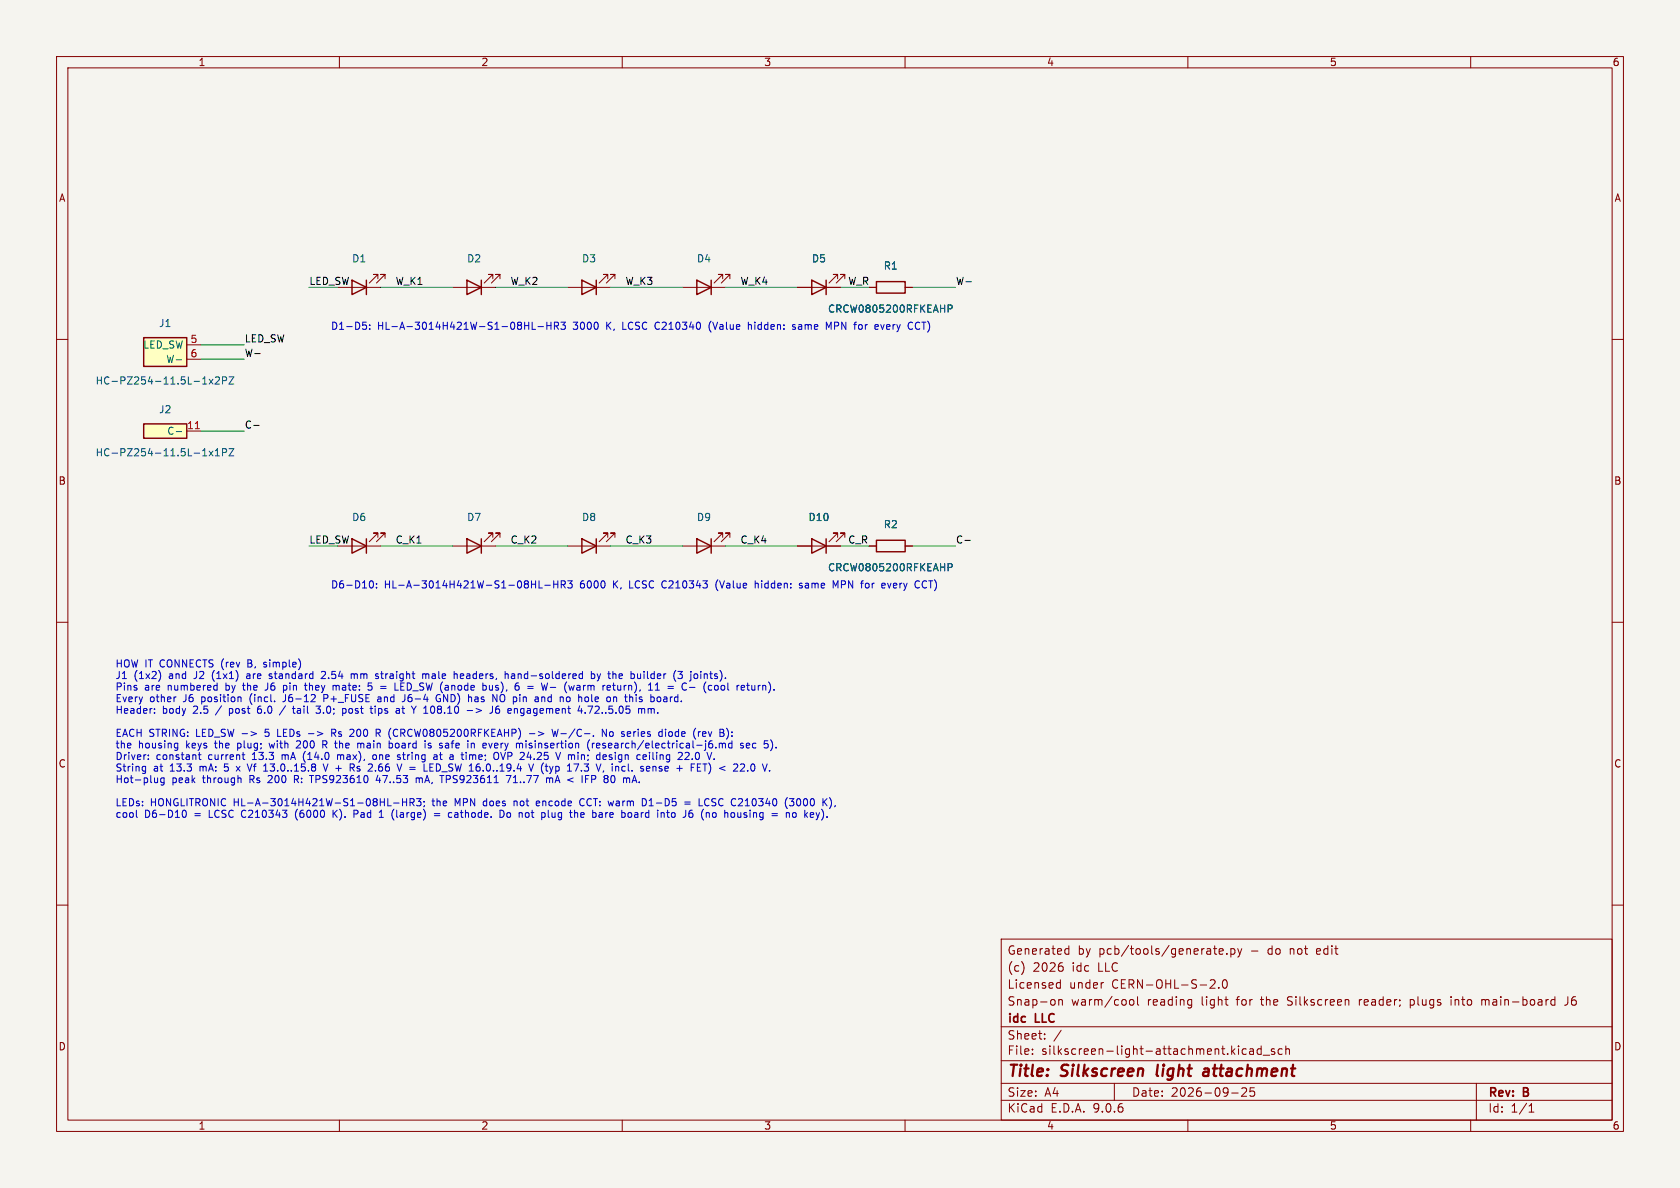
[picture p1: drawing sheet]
(kicad_sch
 (version 20250114)
 (generator "eeschema")
 (generator_version "9.0")
 (paper "A4")
 (title_block
  (title "Silkscreen light attachment")
  (date "2026-09-25")
  (rev "B")
  (company "idc LLC")
  (comment 1 "Snap-on warm/cool reading light for the Silkscreen reader; plugs into main-board J6")
  (comment 2 "Licensed under CERN-OHL-S-2.0")
  (comment 3 "(c) 2026 idc LLC")
  (comment 4 "Generated by pcb/tools/generate.py - do not edit"))
 (lib_symbols
  (symbol "silkscreen-light-attachment:LED_3014"
   (pin_numbers (hide yes))
   (pin_names
    (offset 1.016) (hide yes)) (exclude_from_sim no) (in_bom yes) (on_board yes)
   (property "Reference" "D" (at 0 2.54 0) (effects (font (size 1.27 1.27))))
   (property "Value" "LED" (at 0 -2.54 0) (effects (font (size 1.27 1.27))))
   (property "Footprint" "silkscreen-light-attachment:LED_3014_HONGLI_HL-A-3014H421W" (at 0 0 0) (effects (font (size 1.27 1.27)) (hide yes)))
   (property "Datasheet" "~" (at 0 0 0) (effects (font (size 1.27 1.27)) (hide yes)))
   (property "Description" "White LED, 3014 top view; pin 1 = K, pin 2 = A" (at 0 0 0) (effects (font (size 1.27 1.27)) (hide yes)))
   (property "Sim.Pins" "1=K 2=A" (at 0 0 0) (effects (font (size 1.27 1.27)) (hide yes)))
   (symbol "LED_3014_0_1"
    (polyline (pts (xy -3.048 -0.762) (xy -4.572 -2.286) (xy -3.81 -2.286) (xy -4.572 -2.286) (xy -4.572 -1.524)) (stroke (width 0) (type default)) (fill (type none)))
    (polyline (pts (xy -1.778 -0.762) (xy -3.302 -2.286) (xy -2.54 -2.286) (xy -3.302 -2.286) (xy -3.302 -1.524)) (stroke (width 0) (type default)) (fill (type none)))
    (polyline (pts (xy -1.27 0) (xy 1.27 0)) (stroke (width 0) (type default)) (fill (type none)))
    (polyline (pts (xy -1.27 -1.27) (xy -1.27 1.27)) (stroke (width 0.254) (type default)) (fill (type none)))
    (polyline (pts (xy 1.27 -1.27) (xy 1.27 1.27) (xy -1.27 0) (xy 1.27 -1.27)) (stroke (width 0.254) (type default)) (fill (type none))))
   (symbol "LED_3014_1_1"
    (pin passive line (at -3.81 0 0) (length 2.54) (name "K" (effects (font (size 1.27 1.27)))) (number "1" (effects (font (size 1.27 1.27)))))
    (pin passive line (at 3.81 0 180) (length 2.54) (name "A" (effects (font (size 1.27 1.27)))) (number "2" (effects (font (size 1.27 1.27))))))
   (embedded_fonts no))
  (symbol "silkscreen-light-attachment:R"
   (pin_numbers (hide yes))
   (pin_names
    (offset 0)) (exclude_from_sim no) (in_bom yes) (on_board yes)
   (property "Reference" "R" (at 2.032 0 90) (effects (font (size 1.27 1.27))))
   (property "Value" "R" (at 0 0 90) (effects (font (size 1.27 1.27))))
   (property "Footprint" "silkscreen-light-attachment:R_0805_2012Metric" (at -1.778 0 90) (effects (font (size 1.27 1.27)) (hide yes)))
   (property "Datasheet" "~" (at 0 0 0) (effects (font (size 1.27 1.27)) (hide yes)))
   (property "Description" "Resistor" (at 0 0 0) (effects (font (size 1.27 1.27)) (hide yes)))
   (symbol "R_0_1"
    (rectangle (start -1.016 -2.54) (end 1.016 2.54) (stroke (width 0.254) (type default)) (fill (type none))))
   (symbol "R_1_1"
    (pin passive line (at 0 3.81 270) (length 1.27) (name "~" (effects (font (size 1.27 1.27)))) (number "1" (effects (font (size 1.27 1.27)))))
    (pin passive line (at 0 -3.81 90) (length 1.27) (name "~" (effects (font (size 1.27 1.27)))) (number "2" (effects (font (size 1.27 1.27))))))
   (embedded_fonts no))
  (symbol "silkscreen-light-attachment:J6_PLUG_1x2"
   (pin_names
    (offset 0.508)) (exclude_from_sim no) (in_bom yes) (on_board yes)
   (property "Reference" "J" (at -1.27 3.81 0) (effects (font (size 1.27 1.27))))
   (property "Value" "J6_PLUG_1x2" (at -1.27 -6.35 0) (effects (font (size 1.27 1.27))))
   (property "Footprint" "silkscreen-light-attachment:J6_PLUG_1x2_P5_P6" (at 0 0 0) (effects (font (size 1.27 1.27)) (hide yes)))
   (property "Datasheet" "https://www.lcsc.com/datasheet/lcsc_datasheet_2407101107_Hong-Cheng-HC-PZ254-11-5L-1x2PZ_C27985187.pdf" (at 0 0 0) (effects (font (size 1.27 1.27)) (hide yes)))
   (property "Description" "1x2 2.54 mm male header into the main board J6; pins numbered by the J6 pin they mate (5 LED_SW, 6 W-)" (at 0 0 0) (effects (font (size 1.27 1.27)) (hide yes)))
   (symbol "J6_PLUG_1x2_0_1"
    (rectangle (start -5.08 1.27) (end 2.54 -3.81) (stroke (width 0.254) (type default)) (fill (type background))))
   (symbol "J6_PLUG_1x2_1_1"
    (pin passive line (at 5.08 0 180) (length 2.54) (name "LED_SW" (effects (font (size 1.27 1.27)))) (number "5" (effects (font (size 1.27 1.27)))))
    (pin passive line (at 5.08 -2.54 180) (length 2.54) (name "W-" (effects (font (size 1.27 1.27)))) (number "6" (effects (font (size 1.27 1.27))))))
   (embedded_fonts no))
  (symbol "silkscreen-light-attachment:J6_PLUG_1x1"
   (pin_names
    (offset 0.508)) (exclude_from_sim no) (in_bom yes) (on_board yes)
   (property "Reference" "J" (at -1.27 3.81 0) (effects (font (size 1.27 1.27))))
   (property "Value" "J6_PLUG_1x1" (at -1.27 -3.81 0) (effects (font (size 1.27 1.27))))
   (property "Footprint" "silkscreen-light-attachment:J6_PLUG_1x1_P11" (at 0 0 0) (effects (font (size 1.27 1.27)) (hide yes)))
   (property "Datasheet" "https://www.lcsc.com/datasheet/lcsc_datasheet_2407101107_Hong-Cheng-HC-PZ254-11-5L-1x1PZ_C27985186.pdf" (at 0 0 0) (effects (font (size 1.27 1.27)) (hide yes)))
   (property "Description" "1x1 2.54 mm male header into the main board J6; pins numbered by the J6 pin they mate (11 C-)" (at 0 0 0) (effects (font (size 1.27 1.27)) (hide yes)))
   (symbol "J6_PLUG_1x1_0_1"
    (rectangle (start -5.08 1.27) (end 2.54 -1.27) (stroke (width 0.254) (type default)) (fill (type background))))
   (symbol "J6_PLUG_1x1_1_1"
    (pin passive line (at 5.08 0 180) (length 2.54) (name "C-" (effects (font (size 1.27 1.27)))) (number "11" (effects (font (size 1.27 1.27))))))
   (embedded_fonts no)))
 (wire (pts (xy 35.56 60.96) (xy 43.18 60.96)) (stroke (width 0) (type default)))
 (label "LED_SW" (at 43.18 60.96 0) (fields_autoplaced yes) (effects (font (size 1.27 1.27)) (justify left bottom)))
 (wire (pts (xy 35.56 63.5) (xy 43.18 63.5)) (stroke (width 0) (type default)))
 (label "W-" (at 43.18 63.5 0) (fields_autoplaced yes) (effects (font (size 1.27 1.27)) (justify left bottom)))
 (wire (pts (xy 35.56 76.2) (xy 43.18 76.2)) (stroke (width 0) (type default)))
 (label "C-" (at 43.18 76.2 0) (fields_autoplaced yes) (effects (font (size 1.27 1.27)) (justify left bottom)))
 (wire (pts (xy 54.61 50.8) (xy 59.69 50.8)) (stroke (width 0) (type default)))
 (label "LED_SW" (at 54.61 50.8 0) (fields_autoplaced yes) (effects (font (size 1.27 1.27)) (justify left bottom)))
 (wire (pts (xy 67.31 50.8) (xy 80.01 50.8)) (stroke (width 0) (type default)))
 (label "W_K1" (at 69.85 50.8 0) (fields_autoplaced yes) (effects (font (size 1.27 1.27)) (justify left bottom)))
 (wire (pts (xy 87.63 50.8) (xy 100.33 50.8)) (stroke (width 0) (type default)))
 (label "W_K2" (at 90.17 50.8 0) (fields_autoplaced yes) (effects (font (size 1.27 1.27)) (justify left bottom)))
 (wire (pts (xy 107.95 50.8) (xy 120.65 50.8)) (stroke (width 0) (type default)))
 (label "W_K3" (at 110.49 50.8 0) (fields_autoplaced yes) (effects (font (size 1.27 1.27)) (justify left bottom)))
 (wire (pts (xy 128.27 50.8) (xy 140.97 50.8)) (stroke (width 0) (type default)))
 (label "W_K4" (at 130.81 50.8 0) (fields_autoplaced yes) (effects (font (size 1.27 1.27)) (justify left bottom)))
 (text "D1-D5: HL-A-3014H421W-S1-08HL-HR3 3000 K, LCSC C210340 (Value hidden: same MPN for every CCT)" (exclude_from_sim no) (at 58.42 57.15 0) (effects (font (size 1.27 1.27)) (justify left top)))
 (wire (pts (xy 148.59 50.8) (xy 153.67 50.8)) (stroke (width 0) (type default)))
 (label "W_R" (at 149.86 50.8 0) (fields_autoplaced yes) (effects (font (size 1.27 1.27)) (justify left bottom)))
 (wire (pts (xy 161.29 50.8) (xy 168.91 50.8)) (stroke (width 0) (type default)))
 (label "W-" (at 168.91 50.8 0) (fields_autoplaced yes) (effects (font (size 1.27 1.27)) (justify left bottom)))
 (wire (pts (xy 54.61 96.52) (xy 59.69 96.52)) (stroke (width 0) (type default)))
 (label "LED_SW" (at 54.61 96.52 0) (fields_autoplaced yes) (effects (font (size 1.27 1.27)) (justify left bottom)))
 (wire (pts (xy 67.31 96.52) (xy 80.01 96.52)) (stroke (width 0) (type default)))
 (label "C_K1" (at 69.85 96.52 0) (fields_autoplaced yes) (effects (font (size 1.27 1.27)) (justify left bottom)))
 (wire (pts (xy 87.63 96.52) (xy 100.33 96.52)) (stroke (width 0) (type default)))
 (label "C_K2" (at 90.17 96.52 0) (fields_autoplaced yes) (effects (font (size 1.27 1.27)) (justify left bottom)))
 (wire (pts (xy 107.95 96.52) (xy 120.65 96.52)) (stroke (width 0) (type default)))
 (label "C_K3" (at 110.49 96.52 0) (fields_autoplaced yes) (effects (font (size 1.27 1.27)) (justify left bottom)))
 (wire (pts (xy 128.27 96.52) (xy 140.97 96.52)) (stroke (width 0) (type default)))
 (label "C_K4" (at 130.81 96.52 0) (fields_autoplaced yes) (effects (font (size 1.27 1.27)) (justify left bottom)))
 (text "D6-D10: HL-A-3014H421W-S1-08HL-HR3 6000 K, LCSC C210343 (Value hidden: same MPN for every CCT)" (exclude_from_sim no) (at 58.42 102.87 0) (effects (font (size 1.27 1.27)) (justify left top)))
 (wire (pts (xy 148.59 96.52) (xy 153.67 96.52)) (stroke (width 0) (type default)))
 (label "C_R" (at 149.86 96.52 0) (fields_autoplaced yes) (effects (font (size 1.27 1.27)) (justify left bottom)))
 (wire (pts (xy 161.29 96.52) (xy 168.91 96.52)) (stroke (width 0) (type default)))
 (label "C-" (at 168.91 96.52 0) (fields_autoplaced yes) (effects (font (size 1.27 1.27)) (justify left bottom)))
 (text "HOW IT CONNECTS (rev B, simple)\nJ1 (1x2) and J2 (1x1) are standard 2.54 mm straight male headers, hand-soldered by the builder (3 joints).\nPins are numbered by the J6 pin they mate: 5 = LED_SW (anode bus), 6 = W- (warm return), 11 = C- (cool return).\nEvery other J6 position (incl. J6-12 P+_FUSE and J6-4 GND) has NO pin and no hole on this board.\nHeader: body 2.5 / post 6.0 / tail 3.0; post tips at Y 108.10 -> J6 engagement 4.72..5.05 mm.\n\nEACH STRING: LED_SW -> 5 LEDs -> Rs 200 R (CRCW0805200RFKEAHP) -> W-/C-. No series diode (rev B):\nthe housing keys the plug; with 200 R the main board is safe in every misinsertion (research/electrical-j6.md sec 5).\nDriver: constant current 13.3 mA (14.0 max), one string at a time; OVP 24.25 V min; design ceiling 22.0 V.\nString at 13.3 mA: 5 x Vf 13.0..15.8 V + Rs 2.66 V = LED_SW 16.0..19.4 V (typ 17.3 V, incl. sense + FET) < 22.0 V.\nHot-plug peak through Rs 200 R: TPS923610 47..53 mA, TPS923611 71..77 mA < IFP 80 mA.\n\nLEDs: HONGLITRONIC HL-A-3014H421W-S1-08HL-HR3; the MPN does not encode CCT: warm D1-D5 = LCSC C210340 (3000 K),\ncool D6-D10 = LCSC C210343 (6000 K). Pad 1 (large) = cathode. Do not plug the bare board into J6 (no housing = no key)." (exclude_from_sim no) (at 20.32 116.84 0) (effects (font (size 1.27 1.27)) (justify left top)))
 (symbol (lib_id "silkscreen-light-attachment:J6_PLUG_1x2") (at 30.48 60.96 0) (unit 1)
  (exclude_from_sim no) (in_bom yes) (on_board yes) (dnp no)
  (property "Reference" "J1" (at 29.21 57.15 0) (effects (font (size 1.27 1.27))))
  (property "Value" "HC-PZ254-11.5L-1x2PZ" (at 29.21 67.31 0) (effects (font (size 1.27 1.27))))
  (property "Footprint" "silkscreen-light-attachment:J6_PLUG_1x2_P5_P6" (at 30.48 60.96 0) (effects (font (size 1.27 1.27)) (hide yes)))
  (property "Datasheet" "https://www.lcsc.com/datasheet/lcsc_datasheet_2407101107_Hong-Cheng-HC-PZ254-11-5L-1x2PZ_C27985187.pdf" (at 30.48 60.96 0) (effects (font (size 1.27 1.27)) (hide yes)))
  (property "Description" "1x2 2.54 mm straight male pin header, body 2.5, mating post 6.0, tail 3.0, 0.64 sq; body on the LED side, soldered by the builder on the plain side; pins = J6 5/6" (at 30.48 60.96 0) (effects (font (size 1.27 1.27)) (hide yes)))
  (property "Manufacturer" "Hong Cheng" (at 30.48 60.96 0) (effects (font (size 1.27 1.27)) (hide yes)))
  (property "MPN" "HC-PZ254-11.5L-1x2PZ" (at 30.48 60.96 0) (effects (font (size 1.27 1.27)) (hide yes)))
  (property "DigiKey" "Harwin M20-9990246 (DigiKey product 3728226) - 6.1 mm post" (at 30.48 60.96 0) (effects (font (size 1.27 1.27)) (hide yes)))
  (property "LCSC" "C27985187" (at 30.48 60.96 0) (effects (font (size 1.27 1.27)) (hide yes)))
  (property "Assembly" "hand-solder (builder)" (at 30.48 60.96 0) (effects (font (size 1.27 1.27)) (hide yes)))
  (pin "5")
  (pin "6"))
 (symbol (lib_id "silkscreen-light-attachment:J6_PLUG_1x1") (at 30.48 76.2 0) (unit 1)
  (exclude_from_sim no) (in_bom yes) (on_board yes) (dnp no)
  (property "Reference" "J2" (at 29.21 72.39 0) (effects (font (size 1.27 1.27))))
  (property "Value" "HC-PZ254-11.5L-1x1PZ" (at 29.21 80.01 0) (effects (font (size 1.27 1.27))))
  (property "Footprint" "silkscreen-light-attachment:J6_PLUG_1x1_P11" (at 30.48 76.2 0) (effects (font (size 1.27 1.27)) (hide yes)))
  (property "Datasheet" "https://www.lcsc.com/datasheet/lcsc_datasheet_2407101107_Hong-Cheng-HC-PZ254-11-5L-1x1PZ_C27985186.pdf" (at 30.48 76.2 0) (effects (font (size 1.27 1.27)) (hide yes)))
  (property "Description" "1x1 2.54 mm straight male pin header, body 2.5, mating post 6.0, tail 3.0, 0.64 sq; body on the LED side, soldered by the builder on the plain side; pins = J6 11" (at 30.48 76.2 0) (effects (font (size 1.27 1.27)) (hide yes)))
  (property "Manufacturer" "Hong Cheng" (at 30.48 76.2 0) (effects (font (size 1.27 1.27)) (hide yes)))
  (property "MPN" "HC-PZ254-11.5L-1x1PZ" (at 30.48 76.2 0) (effects (font (size 1.27 1.27)) (hide yes)))
  (property "DigiKey" "1 pin cut from Harwin M20-9990246 (DigiKey product 3728226)" (at 30.48 76.2 0) (effects (font (size 1.27 1.27)) (hide yes)))
  (property "LCSC" "C27985186" (at 30.48 76.2 0) (effects (font (size 1.27 1.27)) (hide yes)))
  (property "Assembly" "hand-solder (builder)" (at 30.48 76.2 0) (effects (font (size 1.27 1.27)) (hide yes)))
  (pin "11"))
 (symbol (lib_id "silkscreen-light-attachment:LED_3014") (at 63.5 50.8 180) (unit 1)
  (exclude_from_sim no) (in_bom yes) (on_board yes) (dnp no)
  (property "Reference" "D1" (at 63.5 45.72 0) (effects (font (size 1.27 1.27))))
  (property "Value" "HL-A-3014H421W-S1-08HL-HR3" (at 63.5 54.61 0) (effects (font (size 1.27 1.27)) (hide yes)))
  (property "Footprint" "silkscreen-light-attachment:LED_3014_HONGLI_HL-A-3014H421W" (at 63.5 50.8 0) (effects (font (size 1.27 1.27)) (hide yes)))
  (property "Datasheet" "https://www.lcsc.com/datasheet/C210340.pdf" (at 63.5 50.8 0) (effects (font (size 1.27 1.27)) (hide yes)))
  (property "Description" "Warm white LED 3000 K (bin WS 2800-3100 K), LCSC C210340; 3014 top view 3.0x1.4x0.7; the MPN is shared by every CCT - order by the LCSC code" (at 63.5 50.8 0) (effects (font (size 1.27 1.27)) (hide yes)))
  (property "Manufacturer" "HONGLITRONIC" (at 63.5 50.8 0) (effects (font (size 1.27 1.27)) (hide yes)))
  (property "MPN" "HL-A-3014H421W-S1-08HL-HR3" (at 63.5 50.8 0) (effects (font (size 1.27 1.27)) (hide yes)))
  (property "DigiKey" "n/a - LCSC only (C210340 warm / C210343 cool)" (at 63.5 50.8 0) (effects (font (size 1.27 1.27)) (hide yes)))
  (property "LCSC" "C210340" (at 63.5 50.8 0) (effects (font (size 1.27 1.27)) (hide yes)))
  (property "CCT" "3000 K" (at 63.5 50.8 0) (effects (font (size 1.27 1.27)) (hide yes)))
  (property "Assembly" "JLC SMT (F side)" (at 63.5 50.8 0) (effects (font (size 1.27 1.27)) (hide yes)))
  (pin "1")
  (pin "2"))
 (symbol (lib_id "silkscreen-light-attachment:LED_3014") (at 83.82 50.8 180) (unit 1)
  (exclude_from_sim no) (in_bom yes) (on_board yes) (dnp no)
  (property "Reference" "D2" (at 83.82 45.72 0) (effects (font (size 1.27 1.27))))
  (property "Value" "HL-A-3014H421W-S1-08HL-HR3" (at 83.82 54.61 0) (effects (font (size 1.27 1.27)) (hide yes)))
  (property "Footprint" "silkscreen-light-attachment:LED_3014_HONGLI_HL-A-3014H421W" (at 83.82 50.8 0) (effects (font (size 1.27 1.27)) (hide yes)))
  (property "Datasheet" "https://www.lcsc.com/datasheet/C210340.pdf" (at 83.82 50.8 0) (effects (font (size 1.27 1.27)) (hide yes)))
  (property "Description" "Warm white LED 3000 K (bin WS 2800-3100 K), LCSC C210340; 3014 top view 3.0x1.4x0.7; the MPN is shared by every CCT - order by the LCSC code" (at 83.82 50.8 0) (effects (font (size 1.27 1.27)) (hide yes)))
  (property "Manufacturer" "HONGLITRONIC" (at 83.82 50.8 0) (effects (font (size 1.27 1.27)) (hide yes)))
  (property "MPN" "HL-A-3014H421W-S1-08HL-HR3" (at 83.82 50.8 0) (effects (font (size 1.27 1.27)) (hide yes)))
  (property "DigiKey" "n/a - LCSC only (C210340 warm / C210343 cool)" (at 83.82 50.8 0) (effects (font (size 1.27 1.27)) (hide yes)))
  (property "LCSC" "C210340" (at 83.82 50.8 0) (effects (font (size 1.27 1.27)) (hide yes)))
  (property "CCT" "3000 K" (at 83.82 50.8 0) (effects (font (size 1.27 1.27)) (hide yes)))
  (property "Assembly" "JLC SMT (F side)" (at 83.82 50.8 0) (effects (font (size 1.27 1.27)) (hide yes)))
  (pin "1")
  (pin "2"))
 (symbol (lib_id "silkscreen-light-attachment:LED_3014") (at 104.14 50.8 180) (unit 1)
  (exclude_from_sim no) (in_bom yes) (on_board yes) (dnp no)
  (property "Reference" "D3" (at 104.14 45.72 0) (effects (font (size 1.27 1.27))))
  (property "Value" "HL-A-3014H421W-S1-08HL-HR3" (at 104.14 54.61 0) (effects (font (size 1.27 1.27)) (hide yes)))
  (property "Footprint" "silkscreen-light-attachment:LED_3014_HONGLI_HL-A-3014H421W" (at 104.14 50.8 0) (effects (font (size 1.27 1.27)) (hide yes)))
  (property "Datasheet" "https://www.lcsc.com/datasheet/C210340.pdf" (at 104.14 50.8 0) (effects (font (size 1.27 1.27)) (hide yes)))
  (property "Description" "Warm white LED 3000 K (bin WS 2800-3100 K), LCSC C210340; 3014 top view 3.0x1.4x0.7; the MPN is shared by every CCT - order by the LCSC code" (at 104.14 50.8 0) (effects (font (size 1.27 1.27)) (hide yes)))
  (property "Manufacturer" "HONGLITRONIC" (at 104.14 50.8 0) (effects (font (size 1.27 1.27)) (hide yes)))
  (property "MPN" "HL-A-3014H421W-S1-08HL-HR3" (at 104.14 50.8 0) (effects (font (size 1.27 1.27)) (hide yes)))
  (property "DigiKey" "n/a - LCSC only (C210340 warm / C210343 cool)" (at 104.14 50.8 0) (effects (font (size 1.27 1.27)) (hide yes)))
  (property "LCSC" "C210340" (at 104.14 50.8 0) (effects (font (size 1.27 1.27)) (hide yes)))
  (property "CCT" "3000 K" (at 104.14 50.8 0) (effects (font (size 1.27 1.27)) (hide yes)))
  (property "Assembly" "JLC SMT (F side)" (at 104.14 50.8 0) (effects (font (size 1.27 1.27)) (hide yes)))
  (pin "1")
  (pin "2"))
 (symbol (lib_id "silkscreen-light-attachment:LED_3014") (at 124.46 50.8 180) (unit 1)
  (exclude_from_sim no) (in_bom yes) (on_board yes) (dnp no)
  (property "Reference" "D4" (at 124.46 45.72 0) (effects (font (size 1.27 1.27))))
  (property "Value" "HL-A-3014H421W-S1-08HL-HR3" (at 124.46 54.61 0) (effects (font (size 1.27 1.27)) (hide yes)))
  (property "Footprint" "silkscreen-light-attachment:LED_3014_HONGLI_HL-A-3014H421W" (at 124.46 50.8 0) (effects (font (size 1.27 1.27)) (hide yes)))
  (property "Datasheet" "https://www.lcsc.com/datasheet/C210340.pdf" (at 124.46 50.8 0) (effects (font (size 1.27 1.27)) (hide yes)))
  (property "Description" "Warm white LED 3000 K (bin WS 2800-3100 K), LCSC C210340; 3014 top view 3.0x1.4x0.7; the MPN is shared by every CCT - order by the LCSC code" (at 124.46 50.8 0) (effects (font (size 1.27 1.27)) (hide yes)))
  (property "Manufacturer" "HONGLITRONIC" (at 124.46 50.8 0) (effects (font (size 1.27 1.27)) (hide yes)))
  (property "MPN" "HL-A-3014H421W-S1-08HL-HR3" (at 124.46 50.8 0) (effects (font (size 1.27 1.27)) (hide yes)))
  (property "DigiKey" "n/a - LCSC only (C210340 warm / C210343 cool)" (at 124.46 50.8 0) (effects (font (size 1.27 1.27)) (hide yes)))
  (property "LCSC" "C210340" (at 124.46 50.8 0) (effects (font (size 1.27 1.27)) (hide yes)))
  (property "CCT" "3000 K" (at 124.46 50.8 0) (effects (font (size 1.27 1.27)) (hide yes)))
  (property "Assembly" "JLC SMT (F side)" (at 124.46 50.8 0) (effects (font (size 1.27 1.27)) (hide yes)))
  (pin "1")
  (pin "2"))
 (symbol (lib_id "silkscreen-light-attachment:LED_3014") (at 144.78 50.8 180) (unit 1)
  (exclude_from_sim no) (in_bom yes) (on_board yes) (dnp no)
  (property "Reference" "D5" (at 144.78 45.72 0) (effects (font (size 1.27 1.27))))
  (property "Value" "HL-A-3014H421W-S1-08HL-HR3" (at 144.78 54.61 0) (effects (font (size 1.27 1.27)) (hide yes)))
  (property "Footprint" "silkscreen-light-attachment:LED_3014_HONGLI_HL-A-3014H421W" (at 144.78 50.8 0) (effects (font (size 1.27 1.27)) (hide yes)))
  (property "Datasheet" "https://www.lcsc.com/datasheet/C210340.pdf" (at 144.78 50.8 0) (effects (font (size 1.27 1.27)) (hide yes)))
  (property "Description" "Warm white LED 3000 K (bin WS 2800-3100 K), LCSC C210340; 3014 top view 3.0x1.4x0.7; the MPN is shared by every CCT - order by the LCSC code" (at 144.78 50.8 0) (effects (font (size 1.27 1.27)) (hide yes)))
  (property "Manufacturer" "HONGLITRONIC" (at 144.78 50.8 0) (effects (font (size 1.27 1.27)) (hide yes)))
  (property "MPN" "HL-A-3014H421W-S1-08HL-HR3" (at 144.78 50.8 0) (effects (font (size 1.27 1.27)) (hide yes)))
  (property "DigiKey" "n/a - LCSC only (C210340 warm / C210343 cool)" (at 144.78 50.8 0) (effects (font (size 1.27 1.27)) (hide yes)))
  (property "LCSC" "C210340" (at 144.78 50.8 0) (effects (font (size 1.27 1.27)) (hide yes)))
  (property "CCT" "3000 K" (at 144.78 50.8 0) (effects (font (size 1.27 1.27)) (hide yes)))
  (property "Assembly" "JLC SMT (F side)" (at 144.78 50.8 0) (effects (font (size 1.27 1.27)) (hide yes)))
  (pin "1")
  (pin "2"))
 (symbol (lib_id "silkscreen-light-attachment:R") (at 157.48 50.8 90) (unit 1)
  (exclude_from_sim no) (in_bom yes) (on_board yes) (dnp no)
  (property "Reference" "R1" (at 157.48 46.99 90) (effects (font (size 1.27 1.27))))
  (property "Value" "CRCW0805200RFKEAHP" (at 157.48 54.61 90) (effects (font (size 1.27 1.27))))
  (property "Footprint" "silkscreen-light-attachment:R_0805_2012Metric" (at 157.48 50.8 0) (effects (font (size 1.27 1.27)) (hide yes)))
  (property "Datasheet" "https://www.vishay.com/docs/20043/crcwhpe3.pdf" (at 157.48 50.8 0) (effects (font (size 1.27 1.27)) (hide yes)))
  (property "Description" "200 R 1 % 0.5 W pulse-proof thick film 0805 (CRCW-HP); string series resistor" (at 157.48 50.8 0) (effects (font (size 1.27 1.27)) (hide yes)))
  (property "Manufacturer" "Vishay Dale" (at 157.48 50.8 0) (effects (font (size 1.27 1.27)) (hide yes)))
  (property "MPN" "CRCW0805200RFKEAHP" (at 157.48 50.8 0) (effects (font (size 1.27 1.27)) (hide yes)))
  (property "DigiKey" "541-CRCW0805200RFKEAHPCT-ND" (at 157.48 50.8 0) (effects (font (size 1.27 1.27)) (hide yes)))
  (property "LCSC" "C5972814" (at 157.48 50.8 0) (effects (font (size 1.27 1.27)) (hide yes)))
  (property "Assembly" "JLC SMT (F side)" (at 157.48 50.8 0) (effects (font (size 1.27 1.27)) (hide yes)))
  (pin "1")
  (pin "2"))
 (symbol (lib_id "silkscreen-light-attachment:LED_3014") (at 63.5 96.52 180) (unit 1)
  (exclude_from_sim no) (in_bom yes) (on_board yes) (dnp no)
  (property "Reference" "D6" (at 63.5 91.44 0) (effects (font (size 1.27 1.27))))
  (property "Value" "HL-A-3014H421W-S1-08HL-HR3" (at 63.5 100.33 0) (effects (font (size 1.27 1.27)) (hide yes)))
  (property "Footprint" "silkscreen-light-attachment:LED_3014_HONGLI_HL-A-3014H421W" (at 63.5 96.52 0) (effects (font (size 1.27 1.27)) (hide yes)))
  (property "Datasheet" "https://www.lcsc.com/datasheet/C210340.pdf" (at 63.5 96.52 0) (effects (font (size 1.27 1.27)) (hide yes)))
  (property "Description" "Cool white LED 6000 K (bin 60-5 5700-6500 K), LCSC C210343; 3014 top view 3.0x1.4x0.7; the MPN is shared by every CCT - order by the LCSC code" (at 63.5 96.52 0) (effects (font (size 1.27 1.27)) (hide yes)))
  (property "Manufacturer" "HONGLITRONIC" (at 63.5 96.52 0) (effects (font (size 1.27 1.27)) (hide yes)))
  (property "MPN" "HL-A-3014H421W-S1-08HL-HR3" (at 63.5 96.52 0) (effects (font (size 1.27 1.27)) (hide yes)))
  (property "DigiKey" "n/a - LCSC only (C210340 warm / C210343 cool)" (at 63.5 96.52 0) (effects (font (size 1.27 1.27)) (hide yes)))
  (property "LCSC" "C210343" (at 63.5 96.52 0) (effects (font (size 1.27 1.27)) (hide yes)))
  (property "CCT" "6000 K" (at 63.5 96.52 0) (effects (font (size 1.27 1.27)) (hide yes)))
  (property "Assembly" "JLC SMT (F side)" (at 63.5 96.52 0) (effects (font (size 1.27 1.27)) (hide yes)))
  (pin "1")
  (pin "2"))
 (symbol (lib_id "silkscreen-light-attachment:LED_3014") (at 83.82 96.52 180) (unit 1)
  (exclude_from_sim no) (in_bom yes) (on_board yes) (dnp no)
  (property "Reference" "D7" (at 83.82 91.44 0) (effects (font (size 1.27 1.27))))
  (property "Value" "HL-A-3014H421W-S1-08HL-HR3" (at 83.82 100.33 0) (effects (font (size 1.27 1.27)) (hide yes)))
  (property "Footprint" "silkscreen-light-attachment:LED_3014_HONGLI_HL-A-3014H421W" (at 83.82 96.52 0) (effects (font (size 1.27 1.27)) (hide yes)))
  (property "Datasheet" "https://www.lcsc.com/datasheet/C210340.pdf" (at 83.82 96.52 0) (effects (font (size 1.27 1.27)) (hide yes)))
  (property "Description" "Cool white LED 6000 K (bin 60-5 5700-6500 K), LCSC C210343; 3014 top view 3.0x1.4x0.7; the MPN is shared by every CCT - order by the LCSC code" (at 83.82 96.52 0) (effects (font (size 1.27 1.27)) (hide yes)))
  (property "Manufacturer" "HONGLITRONIC" (at 83.82 96.52 0) (effects (font (size 1.27 1.27)) (hide yes)))
  (property "MPN" "HL-A-3014H421W-S1-08HL-HR3" (at 83.82 96.52 0) (effects (font (size 1.27 1.27)) (hide yes)))
  (property "DigiKey" "n/a - LCSC only (C210340 warm / C210343 cool)" (at 83.82 96.52 0) (effects (font (size 1.27 1.27)) (hide yes)))
  (property "LCSC" "C210343" (at 83.82 96.52 0) (effects (font (size 1.27 1.27)) (hide yes)))
  (property "CCT" "6000 K" (at 83.82 96.52 0) (effects (font (size 1.27 1.27)) (hide yes)))
  (property "Assembly" "JLC SMT (F side)" (at 83.82 96.52 0) (effects (font (size 1.27 1.27)) (hide yes)))
  (pin "1")
  (pin "2"))
 (symbol (lib_id "silkscreen-light-attachment:LED_3014") (at 104.14 96.52 180) (unit 1)
  (exclude_from_sim no) (in_bom yes) (on_board yes) (dnp no)
  (property "Reference" "D8" (at 104.14 91.44 0) (effects (font (size 1.27 1.27))))
  (property "Value" "HL-A-3014H421W-S1-08HL-HR3" (at 104.14 100.33 0) (effects (font (size 1.27 1.27)) (hide yes)))
  (property "Footprint" "silkscreen-light-attachment:LED_3014_HONGLI_HL-A-3014H421W" (at 104.14 96.52 0) (effects (font (size 1.27 1.27)) (hide yes)))
  (property "Datasheet" "https://www.lcsc.com/datasheet/C210340.pdf" (at 104.14 96.52 0) (effects (font (size 1.27 1.27)) (hide yes)))
  (property "Description" "Cool white LED 6000 K (bin 60-5 5700-6500 K), LCSC C210343; 3014 top view 3.0x1.4x0.7; the MPN is shared by every CCT - order by the LCSC code" (at 104.14 96.52 0) (effects (font (size 1.27 1.27)) (hide yes)))
  (property "Manufacturer" "HONGLITRONIC" (at 104.14 96.52 0) (effects (font (size 1.27 1.27)) (hide yes)))
  (property "MPN" "HL-A-3014H421W-S1-08HL-HR3" (at 104.14 96.52 0) (effects (font (size 1.27 1.27)) (hide yes)))
  (property "DigiKey" "n/a - LCSC only (C210340 warm / C210343 cool)" (at 104.14 96.52 0) (effects (font (size 1.27 1.27)) (hide yes)))
  (property "LCSC" "C210343" (at 104.14 96.52 0) (effects (font (size 1.27 1.27)) (hide yes)))
  (property "CCT" "6000 K" (at 104.14 96.52 0) (effects (font (size 1.27 1.27)) (hide yes)))
  (property "Assembly" "JLC SMT (F side)" (at 104.14 96.52 0) (effects (font (size 1.27 1.27)) (hide yes)))
  (pin "1")
  (pin "2"))
 (symbol (lib_id "silkscreen-light-attachment:LED_3014") (at 124.46 96.52 180) (unit 1)
  (exclude_from_sim no) (in_bom yes) (on_board yes) (dnp no)
  (property "Reference" "D9" (at 124.46 91.44 0) (effects (font (size 1.27 1.27))))
  (property "Value" "HL-A-3014H421W-S1-08HL-HR3" (at 124.46 100.33 0) (effects (font (size 1.27 1.27)) (hide yes)))
  (property "Footprint" "silkscreen-light-attachment:LED_3014_HONGLI_HL-A-3014H421W" (at 124.46 96.52 0) (effects (font (size 1.27 1.27)) (hide yes)))
  (property "Datasheet" "https://www.lcsc.com/datasheet/C210340.pdf" (at 124.46 96.52 0) (effects (font (size 1.27 1.27)) (hide yes)))
  (property "Description" "Cool white LED 6000 K (bin 60-5 5700-6500 K), LCSC C210343; 3014 top view 3.0x1.4x0.7; the MPN is shared by every CCT - order by the LCSC code" (at 124.46 96.52 0) (effects (font (size 1.27 1.27)) (hide yes)))
  (property "Manufacturer" "HONGLITRONIC" (at 124.46 96.52 0) (effects (font (size 1.27 1.27)) (hide yes)))
  (property "MPN" "HL-A-3014H421W-S1-08HL-HR3" (at 124.46 96.52 0) (effects (font (size 1.27 1.27)) (hide yes)))
  (property "DigiKey" "n/a - LCSC only (C210340 warm / C210343 cool)" (at 124.46 96.52 0) (effects (font (size 1.27 1.27)) (hide yes)))
  (property "LCSC" "C210343" (at 124.46 96.52 0) (effects (font (size 1.27 1.27)) (hide yes)))
  (property "CCT" "6000 K" (at 124.46 96.52 0) (effects (font (size 1.27 1.27)) (hide yes)))
  (property "Assembly" "JLC SMT (F side)" (at 124.46 96.52 0) (effects (font (size 1.27 1.27)) (hide yes)))
  (pin "1")
  (pin "2"))
 (symbol (lib_id "silkscreen-light-attachment:LED_3014") (at 144.78 96.52 180) (unit 1)
  (exclude_from_sim no) (in_bom yes) (on_board yes) (dnp no)
  (property "Reference" "D10" (at 144.78 91.44 0) (effects (font (size 1.27 1.27))))
  (property "Value" "HL-A-3014H421W-S1-08HL-HR3" (at 144.78 100.33 0) (effects (font (size 1.27 1.27)) (hide yes)))
  (property "Footprint" "silkscreen-light-attachment:LED_3014_HONGLI_HL-A-3014H421W" (at 144.78 96.52 0) (effects (font (size 1.27 1.27)) (hide yes)))
  (property "Datasheet" "https://www.lcsc.com/datasheet/C210340.pdf" (at 144.78 96.52 0) (effects (font (size 1.27 1.27)) (hide yes)))
  (property "Description" "Cool white LED 6000 K (bin 60-5 5700-6500 K), LCSC C210343; 3014 top view 3.0x1.4x0.7; the MPN is shared by every CCT - order by the LCSC code" (at 144.78 96.52 0) (effects (font (size 1.27 1.27)) (hide yes)))
  (property "Manufacturer" "HONGLITRONIC" (at 144.78 96.52 0) (effects (font (size 1.27 1.27)) (hide yes)))
  (property "MPN" "HL-A-3014H421W-S1-08HL-HR3" (at 144.78 96.52 0) (effects (font (size 1.27 1.27)) (hide yes)))
  (property "DigiKey" "n/a - LCSC only (C210340 warm / C210343 cool)" (at 144.78 96.52 0) (effects (font (size 1.27 1.27)) (hide yes)))
  (property "LCSC" "C210343" (at 144.78 96.52 0) (effects (font (size 1.27 1.27)) (hide yes)))
  (property "CCT" "6000 K" (at 144.78 96.52 0) (effects (font (size 1.27 1.27)) (hide yes)))
  (property "Assembly" "JLC SMT (F side)" (at 144.78 96.52 0) (effects (font (size 1.27 1.27)) (hide yes)))
  (pin "1")
  (pin "2"))
 (symbol (lib_id "silkscreen-light-attachment:R") (at 157.48 96.52 90) (unit 1)
  (exclude_from_sim no) (in_bom yes) (on_board yes) (dnp no)
  (property "Reference" "R2" (at 157.48 92.71 90) (effects (font (size 1.27 1.27))))
  (property "Value" "CRCW0805200RFKEAHP" (at 157.48 100.33 90) (effects (font (size 1.27 1.27))))
  (property "Footprint" "silkscreen-light-attachment:R_0805_2012Metric" (at 157.48 96.52 0) (effects (font (size 1.27 1.27)) (hide yes)))
  (property "Datasheet" "https://www.vishay.com/docs/20043/crcwhpe3.pdf" (at 157.48 96.52 0) (effects (font (size 1.27 1.27)) (hide yes)))
  (property "Description" "200 R 1 % 0.5 W pulse-proof thick film 0805 (CRCW-HP); string series resistor" (at 157.48 96.52 0) (effects (font (size 1.27 1.27)) (hide yes)))
  (property "Manufacturer" "Vishay Dale" (at 157.48 96.52 0) (effects (font (size 1.27 1.27)) (hide yes)))
  (property "MPN" "CRCW0805200RFKEAHP" (at 157.48 96.52 0) (effects (font (size 1.27 1.27)) (hide yes)))
  (property "DigiKey" "541-CRCW0805200RFKEAHPCT-ND" (at 157.48 96.52 0) (effects (font (size 1.27 1.27)) (hide yes)))
  (property "LCSC" "C5972814" (at 157.48 96.52 0) (effects (font (size 1.27 1.27)) (hide yes)))
  (property "Assembly" "JLC SMT (F side)" (at 157.48 96.52 0) (effects (font (size 1.27 1.27)) (hide yes)))
  (pin "1")
  (pin "2"))
 (sheet_instances (path "" (page "1")))
 (embedded_fonts no))
